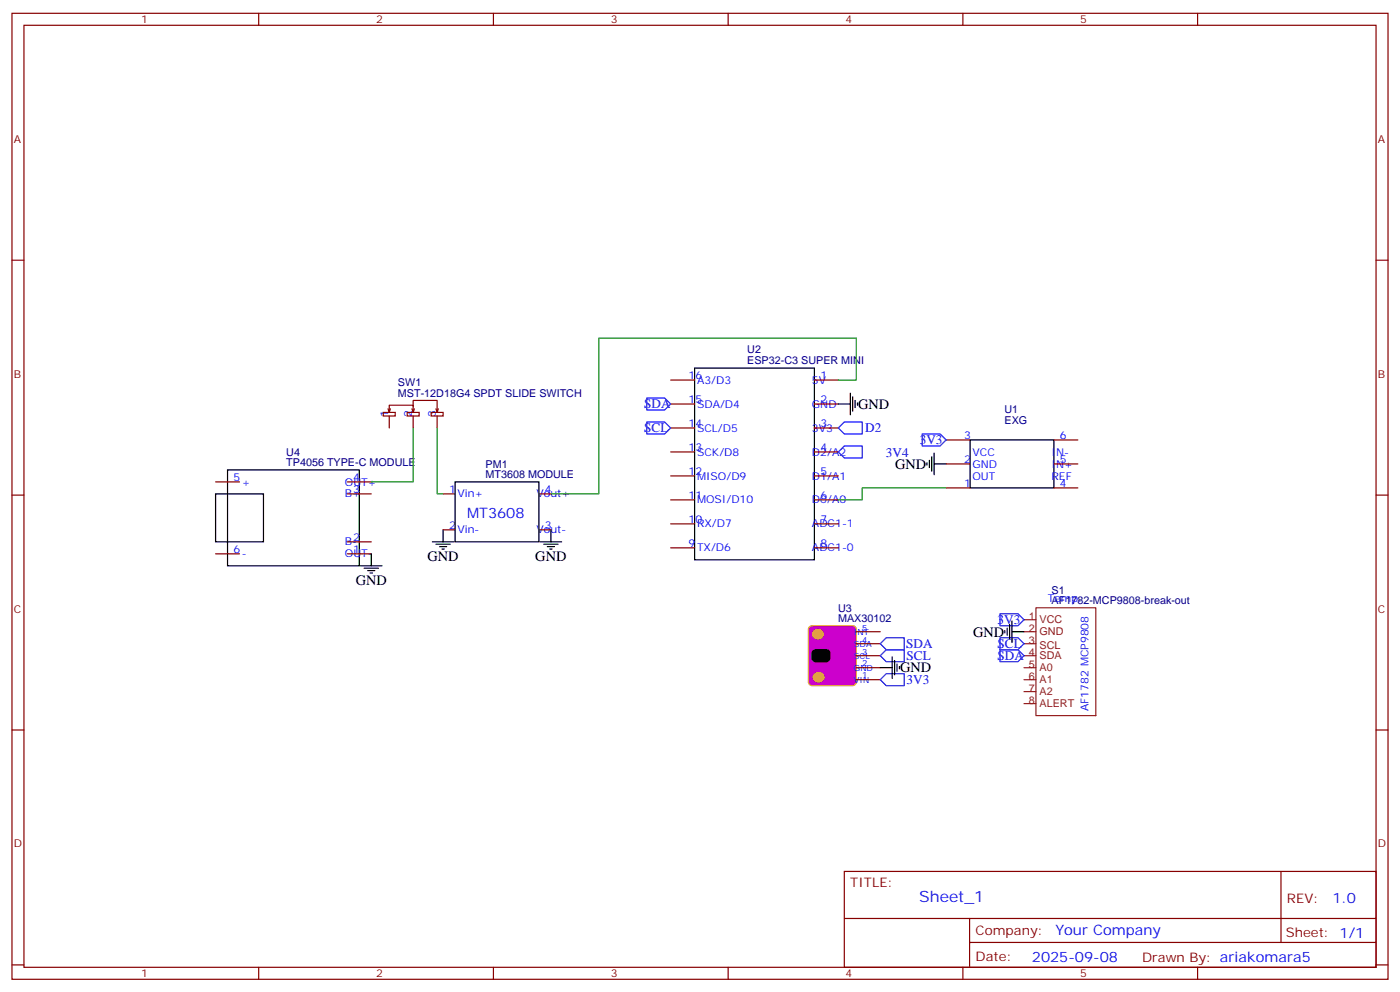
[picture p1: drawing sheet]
<svg xmlns="http://www.w3.org/2000/svg" width="412mm" height="292mm" viewBox="0 0 412 292" stroke-linecap="round" stroke-linejoin="round" font-family="sans-serif">
<g fill="none" stroke="#870000" stroke-width=".35">
<path d="M3.5 3.9h405.4v284.4h-405.4zM7.1 7.4h398.2v277.3h-398.2zM76.2 3.9v3.5M145.3 3.9v3.5M214.5 3.9v3.5M283.6 3.9v3.5M352.8 3.9v3.5M3.5 76.6h3.6M405.3 76.6h3.6M121.7 119.6v-1.7h7.1v3.5M197.6 111.9h7M197.6 118.9h7"/>
<path d="M239.9 111.9h7M239.9 118.9h7M112.9 121.4h3.5v1h-3.5zM114.3 120.3l.4 1.1M114.7 121.4v-2.1h7v2.1M114.7 122.4v3.6M115 120.3l-.3 1.1M119.9 121.4h3.6v1h-3.6zM121.4 120.3l.3 1.1M121.7 122.4v3.6M122.1 120.3l-.4 1.1M127 121.4h3.5v1h-3.5z"/>
<path d="M128.4 120.3l.4 1.1M128.8 122.4v3.6M129.1 120.3l-.3 1.1M197.6 126h7M197.6 133h7M239.9 126h7M239.9 133h7M278.7 129.5h7.1M278.7 136.6h7.1M310.4 129.5h7.1M310.4 136.6h7.1M3.5 145.7h3.6"/>
<path d="M63.5 141.9h7.1M102.3 159.5h7.1M102.3 145.4h7.1M102.3 141.9h7.1M130.5 145.4h3.6M130.5 156h3.6M158.7 145.4h3.6M158.7 156h3.6M197.6 140.1h7M197.6 147.1h7M197.6 154.2h7M239.9 140.1h7"/>
<path d="M239.9 147.1h7M239.9 154.2h7M278.7 143.6h7.1M310.4 143.6h7.1M405.3 145.7h3.6M63.5 163h7.1M102.3 163h7.1M197.6 161.3h7M239.9 161.3h7M3.5 214.9h3.6M405.3 214.9h3.6M248.7 256.5h156.6v28.2h-156.6z"/>
<path d="M377.3 256.5v20.9M248.7 270.4h156.5M285.6 277.4h119.6M285.6 270.4v14.1M3.5 284h3.6M76.2 284.7v3.6M145.3 284.7v3.6M214.5 284.7v3.6M283.6 284.7v3.6M352.8 284.7v3.6M405.3 284h3.6"/>
</g>
<g fill="none" stroke="#000" stroke-width=".35">
<path d="M204.6 108.3h35.3v56.5h-35.3zM246.9 118.9h3.6M250.5 115.7v6.4M251.2 116.8v4.2M251.9 117.9v2.1M252.6 118.6v.7M67 138.3h38.8v28.2h-38.8zM273 136.2v.7M273.8 135.5v2.1M274.5 134.4v4.3M275.2 136.6h3.5M275.2 133.4v6.3"/>
<path d="M285.8 129.5h24.6v14.1h-24.6zM63.5 145.4h14.1v14.1h-14.1zM127.4 159.5h6.3M130.5 156v3.5M134.1 141.9h24.6v17.6h-24.6zM159.1 159.5h6.4M162.3 156v3.5M106.2 166.5h6.3M107.2 167.3h4.3M108.3 168h2.1M109 168.7h.7M109.4 163v3.5"/>
<path d="M128.4 160.2h4.2M129.5 160.9h2.1M130.2 161.6h.7M160.2 160.2h4.2M161.2 160.9h2.1M161.9 161.6h.7"/>
</g>
<path d="M246.9 111.9h5.3v-12.4h-75.8v45.9h-14.1M121.7 126v15.9h-12.3M128.8 126v19.4h1.7M278.7 143.6h-24.7v3.5h-7.1" fill="none" stroke="#008700" stroke-width=".35"/>
<path d="M190.5 117.2h5.3l1.8 1.7-1.8 1.8h-5.3zM190.5 124.2h5.3l1.8 1.8-1.8 1.7h-5.3z" fill="none" stroke="#00f" stroke-width=".35"/>
<path d="M238.4 184.6l.8-.4h12l.8 .4 .2 .6v15.6l-.4 .8-.6 .2h-12l-.9-.5-.2-.5v-15.6z" fill="#c0c" stroke="#eda614" stroke-width=".35"/>
<path d="M252.2 196.5h7.1M252.2 193h7.1M252.2 189.5h7.1M252.2 185.9h7.1M252.2 200.1h7.1" fill="none" stroke="#870000" stroke-width=".35"/>
<path d="M239.4 191.7l.8-.5h3.2l.6 .2 .4 .6a3.1 3.1 0 0 1-.2 2.3l-.8 .5h-3.2l-.8-.5a3.2 3.2 0 0 1-.2-2.3z" fill="#000" stroke="#000" stroke-width=".35"/>
<g fill="#eda614" stroke="#eda614" stroke-width=".35">
<path d="M239.7 185.8a1.5 1.5 0 0 1 2.2-.3 1.5 1.5 0 0 1 0 2.3 1.51 1.51 0 0 1-2-.1 1.51 1.51 0 0 1-.2-1.9z"/>
<path d="M239.8 198.5a1.5 1.5 0 0 1 2.3-.3 1.5 1.5 0 0 1 0 2.3 1.51 1.51 0 0 1-2-.1 1.51 1.51 0 0 1-.3-1.9z"/>
</g>
<path d="M246.9 126l1.8-1.8h5.3v3.5h-5.3zM246.9 133l1.8-1.7h5.3v3.5h-5.3zM271.6 127.7h5.3l1.8 1.8-1.8 1.8h-5.3zM259.3 189.5l1.8-1.8h5.2v3.5h-5.2zM259.3 193l1.8-1.8h5.2v3.6h-5.2zM294.6 191.2h5.3l1.7 1.8-1.7 1.8h-5.3zM294.6 187.7h5.3l1.7 1.8-1.7 1.7h-5.3zM294.6 180.7h5.3l1.7 1.7-1.7 1.8h-5.3zM259.3 200.1l1.8-1.8h5.2v3.5h-5.2z" fill="none" stroke="#00f" stroke-width=".35"/>
<path d="M259.3 196.5h3.5M262.8 193.4v6.3M263.5 194.4v4.2M264.2 195.5v2.1M264.9 196.2v.7M296 185.6v.7M296.7 184.9v2.1M297.4 183.8v4.3M298.1 185.9h3.5M298.1 182.8v6.3" fill="none" stroke="#000" stroke-width=".35"/>
<path d="M305.2 178.9h17.6v31.7h-17.6zM301.6 193h3.6M301.6 185.9h3.6M301.6 196.5h3.6M301.6 182.4h3.6M301.6 189.5h3.6M301.6 207.1h3.6M301.6 200.1h3.6M301.6 203.6h3.6" fill="none" stroke="#8c2424" stroke-width=".35"/>
<text font-size="4.6" fill="#00f" x="270.8" y="265.5">Sheet_1</text>
<g font-size="4.2">
<text x="252.8" y="120.3">GND</text>
<text x="263.7" y="138">GND</text>
<text x="125.9" y="165.1">GND</text>
<text x="157.7" y="165.1">GND</text>
<text x="104.8" y="172.2">GND</text>
<text x="286.6" y="187.4">GND</text>
<text x="265.1" y="197.9">GND</text>
</g>
<g font-size="4.2" fill="#00f">
<text x="137.6" y="152.4">MT3608</text>
<text x="392.5" y="265.8">1.0</text>
<text x="310.9" y="275.3">Your Company</text>
<text x="304" y="283.1">2025-09-08</text>
</g>
<g font-size="3.9" fill="#00f">
<text x="189.8" y="120.2">SDA</text>
<text x="189.8" y="127.1">SCL</text>
<text x="254.9" y="127.2">D2</text>
<text x="270.9" y="130.8">3V3</text>
<text x="261" y="134.4">3V4</text>
<text x="293.9" y="183.7">3V3</text>
<text x="267" y="190.7">SDA</text>
<text x="293.9" y="190.7">SCL</text>
<text x="267.1" y="194.3">SCL</text>
<text x="293.9" y="194.3">SDA</text>
<text x="267" y="201.3">3V3</text>
</g>
<g font-size="3.9" fill="#800">
<text x="250.5" y="261.1">TITLE:</text>
<text x="379.1" y="265.8">REV:</text>
<text x="287.4" y="275.3">Company:</text>
<text x="378.7" y="275.9">Sheet: 1/1</text>
<text x="287.4" y="283">Date:</text>
<text x="336.4" y="283.1">Drawn By: ariakomara5</text>
</g>
<g font-size="3.2" fill="#800">
<text x="41.6" y="6.9">1</text>
<text x="110.8" y="6.9">2</text>
<text x="179.9" y="6.9">3</text>
<text x="249.1" y="6.9">4</text>
<text x="318.2" y="6.9">5</text>
<text x="4.1" y="42">A</text>
<text x="405.9" y="42">A</text>
<text x="4.1" y="111.2">B</text>
<text x="405.9" y="111.2">B</text>
<text x="4.1" y="180.3">C</text>
<text x="405.9" y="180.3">C</text>
<text x="4.1" y="249.4">D</text>
<text x="405.9" y="249.4">D</text>
<text x="41.6" y="287.7">1</text>
<text x="110.8" y="287.7">2</text>
<text x="179.9" y="287.7">3</text>
<text x="249.1" y="287.7">4</text>
<text x="318.2" y="287.7">5</text>
</g>
<g font-size="3.2" fill="#000080">
<text x="220.1" y="107.1">ESP32-C3 SUPER MINI</text>
<text x="220.1" y="103.8">U2</text>
<text x="117.2" y="113.7">SW1</text>
<text x="117.2" y="116.8">MST-12D18G4 SPDT SLIDE SWITCH</text>
<text x="295.9" y="124.9">EXG</text>
<text x="295.9" y="121.6">U1</text>
<text x="84.3" y="137.3">TP4056 TYPE-C MODULE</text>
<text x="84.3" y="134.2">U4</text>
<text x="143" y="137.7">PM1</text>
<text x="143" y="140.7">MT3608 MODULE</text>
<text x="309.8" y="177.8">AF1782-MCP9808-break-out</text>
<text x="309.8" y="174.8">S1</text>
<text x="246.9" y="183.1">MAX30102</text>
<text x="246.9" y="180.1">U3</text>
</g>
<g font-size="3.2" fill="#00f">
<text x="202.8" y="111.5">16</text>
<text x="205.3" y="112.9">A3/D3</text>
<text x="239.2" y="112.9">5V</text>
<text x="241.7" y="111.5">1</text>
<text x="202.8" y="118.6">15</text>
<text x="205.3" y="120">SDA/D4</text>
<text x="239.2" y="120">GND</text>
<text x="241.7" y="118.6">2</text>
<text x="114.3" y="122.6" transform="rotate(-90 114.3 122.6)">1</text>
<text x="121.4" y="122.6" transform="rotate(-90 121.4 122.6)">2</text>
<text x="128.4" y="122.6" transform="rotate(-90 128.4 122.6)">3</text>
<text x="202.8" y="125.6">14</text>
<text x="241.7" y="125.6">3</text>
<text x="205.3" y="127">SCL/D5</text>
<text x="239.2" y="127">3V3</text>
<text x="284" y="129.2">3</text>
<text x="312.2" y="129.2">6</text>
<text x="202.8" y="132.7">13</text>
<text x="205.3" y="134.1">SCK/D8</text>
<text x="239.2" y="134.1">D2/A2</text>
<text x="241.7" y="132.7">4</text>
<text x="284" y="136.2">2</text>
<text x="286.5" y="134.1">VCC</text>
<text x="286.5" y="137.6">GND</text>
<text x="309.7" y="134.1">IN-</text>
<text x="309.7" y="137.6">IN+</text>
<text x="312.2" y="136.2">5</text>
<text x="68.8" y="141.5">5</text>
<text x="71.3" y="142.9">+</text>
<text x="101.6" y="142.9">OUT+</text>
<text x="104.1" y="141.5">4</text>
<text x="202.8" y="139.7">12</text>
<text x="205.3" y="141.1">MISO/D9</text>
<text x="239.2" y="141.1">D1/A1</text>
<text x="241.7" y="139.7">5</text>
<text x="284" y="143.3">1</text>
<text x="286.5" y="141.1">OUT</text>
<text x="309.7" y="141.1">REF</text>
<text x="312.2" y="143.3">4</text>
<text x="101.6" y="146.4">B+</text>
<text x="104.1" y="145">3</text>
<text x="132.3" y="145">1</text>
<text x="134.8" y="146.4">Vin+</text>
<text x="158" y="146.4">Vout+</text>
<text x="160.5" y="145">4</text>
<text x="202.8" y="146.8">11</text>
<text x="205.3" y="148.2">MOSI/D10</text>
<text x="239.2" y="148.2">D0/A0</text>
<text x="241.7" y="146.8">6</text>
<text x="132.3" y="155.6">2</text>
<text x="160.5" y="155.6">3</text>
<text x="202.8" y="153.8">10</text>
<text x="205.3" y="155.3">RX/D7</text>
<text x="239.2" y="155.3">ADC1-1</text>
<text x="241.7" y="153.8">7</text>
<text x="101.6" y="160.5">B-</text>
<text x="104.1" y="159.1">2</text>
<text x="134.8" y="157">Vin-</text>
<text x="158" y="157">Vout-</text>
<text x="202.8" y="160.9">9</text>
<text x="241.7" y="160.9">8</text>
<text x="68.8" y="162.7">6</text>
<text x="71.3" y="164.1">-</text>
<text x="101.6" y="164.1">OUT-</text>
<text x="104.1" y="162.7">1</text>
<text x="205.3" y="162.3">TX/D6</text>
<text x="239.2" y="162.3">ADC1-0</text>
<text x="308.7" y="177.1">Temp.</text>
<text x="320.6" y="209.3" transform="rotate(-90 320.6 209.3)">AF1782 MCP9808</text>
</g>
<g font-size="3.2" fill="#8d2323">
<text x="303" y="185.9">2</text>
<text x="303" y="182.4">1</text>
<text x="306.2" y="183.5">VCC</text>
<text x="303" y="189.5">3</text>
<text x="306.2" y="187">GND</text>
<text x="306.2" y="190.9">SCL</text>
<text x="303" y="193">4</text>
<text x="303" y="196.5">5</text>
<text x="306.2" y="194.1">SDA</text>
<text x="306.2" y="197.6">A0</text>
<text x="303" y="200.1">6</text>
<text x="303" y="203.6">7</text>
<text x="306.2" y="201.1">A1</text>
<text x="303" y="207.1">8</text>
<text x="306.2" y="208.2">ALERT</text>
<text x="306.2" y="204.6">A2</text>
</g>
<g font-size="2.5" fill="#00f">
<text x="254" y="185.6">5</text>
<text x="251.5" y="190.5">SDA</text>
<text x="251.5" y="187">INT</text>
<text x="254" y="189.1">4</text>
<text x="251.5" y="197.6">GND</text>
<text x="251.5" y="194.1">SCL</text>
<text x="254" y="196.2">2</text>
<text x="254" y="192.7">3</text>
<text x="251.5" y="201.1">VIN</text>
<text x="254" y="199.7">1</text>
</g>
</svg>
